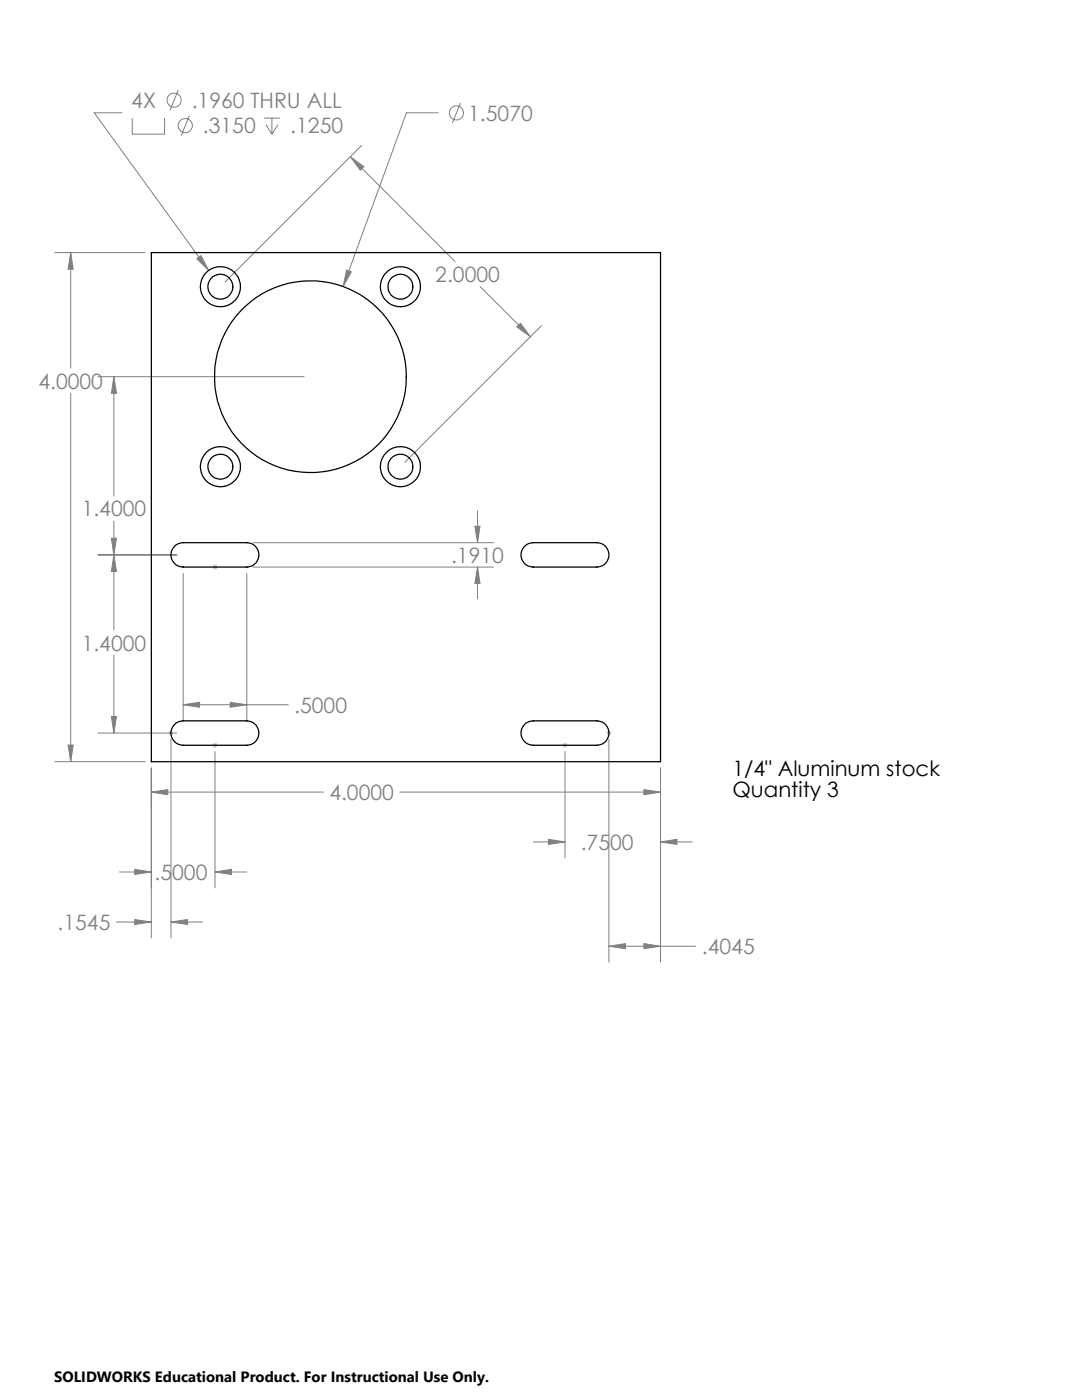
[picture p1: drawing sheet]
<svg xmlns="http://www.w3.org/2000/svg" width="216mm" height="279mm" viewBox="0 0 216 279" stroke-linecap="round" stroke-linejoin="round" font-family="sans-serif">
<g fill="none" stroke="#808080" stroke-width=".2">
<path d="M35.6 18l-1.7 4M24.3 22.5h-5.5l22.8 31.5M26.4 23.6v3.2h6.4v-3.2M37.8 23.1l-1.6 4M52.6 23.6h3.3M53.1 24.9l1.2 1.9M54.3 23.6v3.2M55.5 24.9l-1.2 1.9M69.9 31.3l2.7 2-.7 .7zM69.9 31.3l20.9 20.9M72.1 29l-27.2 27.3M87.5 22.5h-6.4l-12.6 34.7"/>
<path d="M91.9 20.5l-1.6 4.1M10.9 50.4h18M14.1 50.4v23M14.1 50.4l.5 3.3h-1zM39.3 51.6l.8-.6 1.5 3zM69.1 53.9l1 .4-1.6 2.9zM95.8 57.2l10 10M14.1 78.5v73.5M19.5 75.2h41.2M22.7 75.2v23.8M22.7 75.2l.5 3.3h-1zM103.1 65.2l.8-.7 1.9 2.7z"/>
<path d="M108.1 65l-27.3 27.3M19.5 110.7h15.8M22.2 107.4h1l-.5 3.3zM22.7 104v21.7M22.7 110.7l.5 3.4h-1zM36.5 114.4v29.4M49.2 114.4v29.4M50.5 108.3h48M50.5 113.2h48M94.8 105h1l-.5 3.3zM95.3 113.2l.5 3.3h-1zM95.3 102v6.3"/>
<path d="M95.3 113.2v6.3M22.7 130.8v15.5M10.9 152h18M13.6 148.7h1l-.5 3.3zM19.5 146.3h15.8M22.2 143h1l-.5 3.3zM30.2 158.1l3.3-.5v1zM30.2 153.3v33.9M30.2 158.1h34.3M34.1 147.6v39.6M36.5 140.7l3.3-.5v.9zM36.5 140.7h21"/>
<path d="M42.9 150v27.2M45.9 140.2l3.3 .5-3.3 .4zM79.8 158.1h52M112.7 150v21.2M121.5 147.6v44.4M128.5 157.6l3.3 .5-3.3 .5zM131.8 153.3v38.7M23.8 174h6.4M26.9 173.5l3.3 .5-3.3 .5zM42.9 174l3.3-.5v1zM42.9 174h6.3M106.4 168h6.3"/>
<path d="M109.4 167.5l3.3 .5-3.3 .5zM131.8 168l3.3-.5v1zM131.8 168h6.3M23.2 184h7M26.9 183.5l3.3 .5-3.3 .5zM34.1 184l3.3-.5v1zM34.1 184h6.4M121.5 188.8l3.3-.5v1zM121.5 188.8h17.4M128.5 188.3l3.3 .5-3.3 .5z"/>
<circle cx="34.7" cy="20" r="1.42"/>
<circle cx="37" cy="25.1" r="1.42"/>
<circle cx="91.1" cy="22.5" r="1.42"/>
</g>
<g fill="none" stroke="#c0c0c0" stroke-width=".2">
<path d="M42.4 113.2h1M42.5 112.8l.8 .7M42.9 112.7v1M43.3 112.8l-.8 .7M33.6 146.3h1M33.8 145.9l.7 .7M34.1 145.8v1M34.5 145.9l-.7 .7M42.4 148.7h1M42.5 148.4l.8 .7M42.9 148.2v1M43.3 148.4l-.8 .7"/>
<path d="M112.3 148.7h.9M112.4 148.4l.7 .7M112.7 148.2v1M113.1 148.4l-.7 .7M121 146.3h1M121.1 145.9l.7 .7M121.5 145.8v1M121.8 145.9l-.7 .7"/>
</g>
<g fill="#808080">
<path d="M42.9 174l3.3-.5v1zM26.9 173.5l3.3 .5-3.3 .5zM109.4 167.5l3.3 .5-3.3 .5zM131.8 168l3.3-.5v1zM34.1 184l3.3-.5v1zM26.9 183.5l3.3 .5-3.3 .5zM121.5 188.8l3.3-.5v1zM128.5 188.3l3.3 .5-3.3 .5z"/>
<path d="M14.1 50.4l.5 3.3h-1zM13.6 148.7h1l-.5 3.3zM30.2 158.1l3.3-.5v1zM128.5 157.6l3.3 .5-3.3 .5zM69.1 53.9l-.6 3.3 1.6-2.9zM39.3 51.6l2.3 2.4-1.5-3zM22.2 107.4h1l-.5 3.3zM22.7 75.2l.5 3.3h-1zM22.7 110.7l.5 3.4h-1zM22.2 143h1l-.5 3.3zM94.8 105h1l-.5 3.3zM95.3 113.2l.5 3.3h-1zM36.5 140.7l3.3-.5v.9zM45.9 140.2l3.3 .5-3.3 .4zM69.9 31.3l2.7 2-.7 .7zM103.1 65.2l.8-.7 1.9 2.7z"/>
</g>
<g fill="none" stroke="#000" stroke-width=".25">
<path d="M30.2 50.4h101.6v101.6h-101.6zM34.7 109.1a2.39 2.39 0 0 1 1.8-.8h12.7a2.43 2.43 0 0 1 2.5 2.4 2.43 2.43 0 0 1-2.5 2.5h-12.7a2.43 2.43 0 0 1-2.2-1.5 2.43 2.43 0 0 1 .4-2.6zM104.6 109.1a2.39 2.39 0 0 1 1.8-.8h12.7a2.43 2.43 0 0 1 2.4 2.4 2.43 2.43 0 0 1-2.4 2.5h-12.7a2.43 2.43 0 0 1-2.2-1.5 2.43 2.43 0 0 1 .4-2.6zM34.7 144.7a2.39 2.39 0 0 1 1.8-.8h12.7a2.43 2.43 0 0 1 2.5 2.4 2.43 2.43 0 0 1-2.5 2.4h-12.7a2.43 2.43 0 0 1-2.2-1.4 2.43 2.43 0 0 1 .4-2.6zM104.6 144.7a2.39 2.39 0 0 1 1.8-.8h12.7a2.43 2.43 0 0 1 2.4 2.4 2.43 2.43 0 0 1-2.4 2.4h-12.7a2.43 2.43 0 0 1-2.2-1.4 2.43 2.43 0 0 1 .4-2.6z"/>
<circle cx="44" cy="57.2" r="2.49"/>
<circle cx="44" cy="57.2" r="4"/>
<circle cx="79.9" cy="57.2" r="4"/>
<circle cx="79.9" cy="57.2" r="2.48"/>
<circle cx="61.9" cy="75.2" r="19.1"/>
<circle cx="44" cy="93.1" r="2.49"/>
<circle cx="44" cy="93.1" r="4"/>
<circle cx="79.9" cy="93.1" r="4"/>
<circle cx="79.9" cy="93.1" r="2.48"/>
</g>
<g font-size="4.2" fill="#808080">
<text x="26.2" y="21.5">4X</text>
<text x="38.3" y="21.5">.1960 THRU ALL</text>
<text x="40.5" y="26.6">.3150</text>
<text x="57.9" y="26.6">.1250</text>
<text x="93.4" y="24.1">1.5070</text>
<text x="86.9" y="56.3">2.0000</text>
<text x="7.7" y="77.5">4.0000</text>
<text x="16.3" y="103.1">1.4000</text>
<text x="90" y="112.4">.1910</text>
<text x="16.3" y="129.8">1.4000</text>
<text x="58.7" y="142.2">.5000</text>
<text x="65.7" y="159.7">4.0000</text>
<text x="115.9" y="169.6">.7500</text>
<text x="30.8" y="175.6">.5000</text>
<text x="11.5" y="185.6">.1545</text>
<text x="140" y="190.4">.4045</text>
</g>
<g font-size="4.2">
<text x="146.2" y="154.9">1/4&quot; Aluminum stock</text>
<text x="146.2" y="159.1">Quantity 3</text>
</g>
<text font-size="3" x="10.8" y="275.7">SOLIDWORKS Educational Product. For Instructional Use Only.</text>
</svg>
